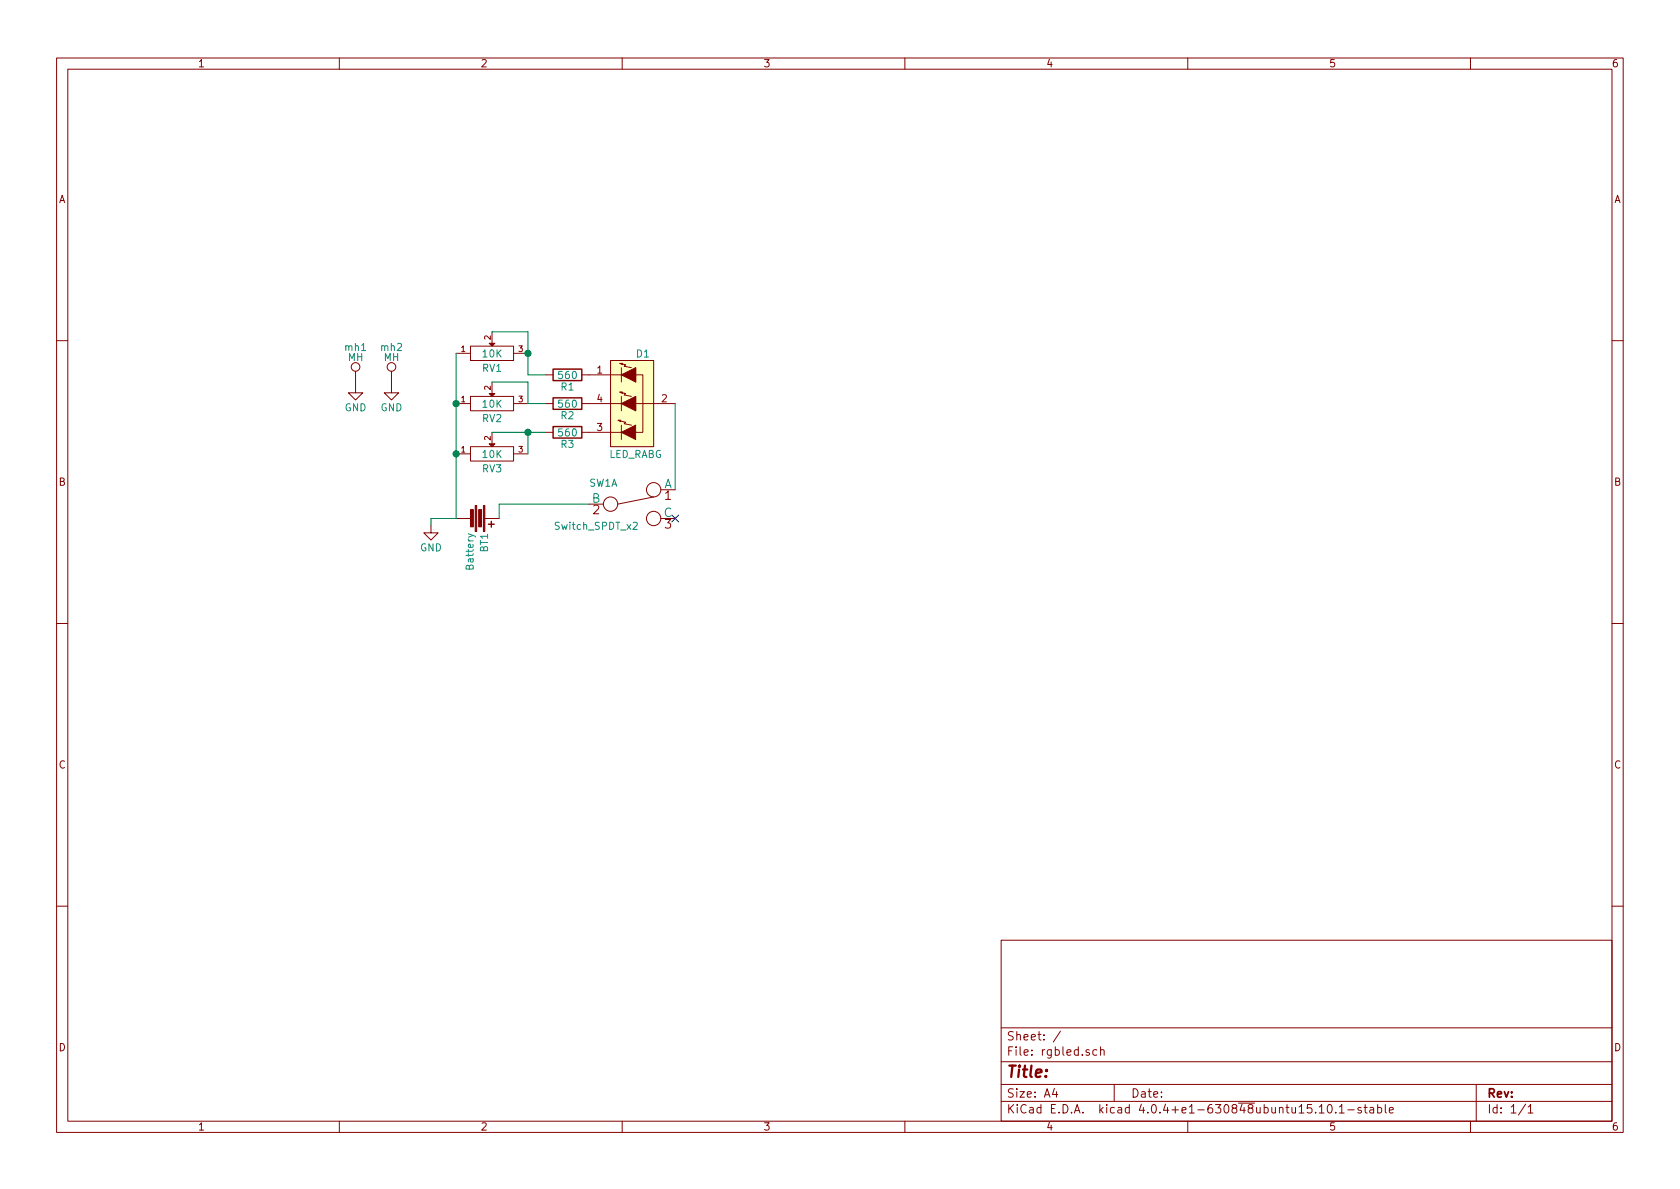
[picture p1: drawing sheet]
EESchema Schematic File Version 2
LIBS:rgbled-rescue
LIBS:power
LIBS:device
LIBS:transistors
LIBS:conn
LIBS:linear
LIBS:regul
LIBS:74xx
LIBS:cmos4000
LIBS:adc-dac
LIBS:memory
LIBS:xilinx
LIBS:microcontrollers
LIBS:dsp
LIBS:microchip
LIBS:analog_switches
LIBS:motorola
LIBS:texas
LIBS:intel
LIBS:audio
LIBS:interface
LIBS:digital-audio
LIBS:philips
LIBS:display
LIBS:cypress
LIBS:siliconi
LIBS:opto
LIBS:atmel
LIBS:contrib
LIBS:valves
LIBS:rgbled-cache
EELAYER 25 0
EELAYER END
$Descr A4 11693 8268
encoding utf-8
Sheet 1 1
Title ""
Date ""
Rev ""
Comp ""
Comment1 ""
Comment2 ""
Comment3 ""
Comment4 ""
$EndDescr
$Comp
L LED_RABG-RESCUE-rgbled D1
U 1 1
P 4400 2800
F 0 "D1" H 4475 3150 50  0000 C CNN
F 1 "LED_RABG" H 4425 2450 50  0000 C CNN
F 2 "Headers:Pin_Header_Straight_1x04" H 4350 2750 50  0001 C CNN
F 3 "" H 4350 2750 50  0000 C CNN
	1    4400 2800
	1    0    0    -1  
$EndComp
$Comp
L Battery-RESCUE-rgbled BT1
U 1 1
P 3325 3600
F 0 "BT1" H 3425 3650 50  0000 L CNN
F 1 "Battery" H 3425 3550 50  0000 L CNN
F 2 "MyLib:bat-holder" V 3325 3640 60  0001 C CNN
F 3 "" V 3325 3640 60  0000 C CNN
	1    3325 3600
	0    1    1    0   
$EndComp
$Comp
L R R1
U 1 1
P 3950 2600
F 0 "R1" V 4030 2600 50  0000 C CNN
F 1 "560" V 3950 2600 50  0000 C CNN
F 2 "MyLib:R4-TH-SMD" V 3880 2600 30  0001 C CNN
F 3 "" H 3950 2600 30  0000 C CNN
	1    3950 2600
	0    1    1    0   
$EndComp
$Comp
L POT-RESCUE-rgbled RV1
U 1 1
P 3425 2450
F 0 "RV1" H 3425 2350 50  0000 C CNN
F 1 "10K" H 3425 2450 50  0000 C CNN
F 2 "MyLib:my-slider-pot" H 3425 2450 60  0001 C CNN
F 3 "" H 3425 2450 60  0000 C CNN
	1    3425 2450
	1    0    0    -1  
$EndComp
$Comp
L R R2
U 1 1
P 3950 2800
F 0 "R2" V 4030 2800 50  0000 C CNN
F 1 "560" V 3950 2800 50  0000 C CNN
F 2 "MyLib:R4-TH-SMD" V 3880 2800 30  0001 C CNN
F 3 "" H 3950 2800 30  0000 C CNN
	1    3950 2800
	0    1    1    0   
$EndComp
$Comp
L R R3
U 1 1
P 3950 3000
F 0 "R3" V 4030 3000 50  0000 C CNN
F 1 "560" V 3950 3000 50  0000 C CNN
F 2 "MyLib:R4-TH-SMD" V 3880 3000 30  0001 C CNN
F 3 "" H 3950 3000 30  0000 C CNN
	1    3950 3000
	0    1    1    0   
$EndComp
$Comp
L POT-RESCUE-rgbled RV2
U 1 1
P 3425 2800
F 0 "RV2" H 3425 2700 50  0000 C CNN
F 1 "10K" H 3425 2800 50  0000 C CNN
F 2 "MyLib:my-slider-pot" H 3425 2800 60  0001 C CNN
F 3 "" H 3425 2800 60  0000 C CNN
	1    3425 2800
	1    0    0    -1  
$EndComp
$Comp
L POT-RESCUE-rgbled RV3
U 1 1
P 3425 3150
F 0 "RV3" H 3425 3050 50  0000 C CNN
F 1 "10K" H 3425 3150 50  0000 C CNN
F 2 "MyLib:my-slider-pot" H 3425 3150 60  0001 C CNN
F 3 "" H 3425 3150 60  0000 C CNN
	1    3425 3150
	1    0    0    -1  
$EndComp
Wire Wire Line
	3425 2300 3675 2300
Wire Wire Line
	3675 2300 3675 2600
Wire Wire Line
	3675 2600 3800 2600
Connection ~ 3675 2450
Wire Wire Line
	3675 2800 3800 2800
Wire Wire Line
	3675 2800 3675 2650
Wire Wire Line
	3675 2650 3425 2650
Wire Wire Line
	3425 3000 3800 3000
Wire Wire Line
	3675 3000 3675 3150
Connection ~ 3675 3000
Wire Wire Line
	3175 2450 3175 3600
Connection ~ 3175 2800
Wire Wire Line
	4700 2800 4700 3400
Connection ~ 3175 3150
$Comp
L Switch_SPDT_x2 SW1
U 1 1
P 4400 3500
F 0 "SW1" H 4200 3650 50  0000 C CNN
F 1 "Switch_SPDT_x2" H 4150 3350 50  0000 C CNN
F 2 "MyLib:mySwitch-3way" H 4400 3500 60  0001 C CNN
F 3 "" H 4400 3500 60  0000 C CNN
	1    4400 3500
	1    0    0    -1  
$EndComp
NoConn ~ 4700 3600
Wire Wire Line
	4100 3500 3475 3500
Wire Wire Line
	3475 3500 3475 3600
$Comp
L TEST_1P mh1
U 1 1
P 2475 2675
F 0 "mh1" H 2475 2945 50  0000 C CNN
F 1 "MH" H 2475 2875 50  0000 C CNN
F 2 "MyLib:MountingHole-3mm" H 2675 2675 50  0001 C CNN
F 3 "" H 2675 2675 50  0001 C CNN
	1    2475 2675
	1    0    0    -1  
$EndComp
$Comp
L GND #PWR01
U 1 1
P 3000 3650
F 0 "#PWR01" H 3000 3400 50  0001 C CNN
F 1 "GND" H 3000 3500 50  0000 C CNN
F 2 "" H 3000 3650 50  0001 C CNN
F 3 "" H 3000 3650 50  0001 C CNN
	1    3000 3650
	1    0    0    -1  
$EndComp
Wire Wire Line
	3175 3600 3000 3600
Wire Wire Line
	3000 3600 3000 3650
$Comp
L TEST_1P mh2
U 1 1
P 2725 2675
F 0 "mh2" H 2725 2945 50  0000 C CNN
F 1 "MH" H 2725 2875 50  0000 C CNN
F 2 "MyLib:MountingHole-3mm" H 2925 2675 50  0001 C CNN
F 3 "" H 2925 2675 50  0001 C CNN
	1    2725 2675
	1    0    0    -1  
$EndComp
$Comp
L GND #PWR02
U 1 1
P 2475 2675
F 0 "#PWR02" H 2475 2425 50  0001 C CNN
F 1 "GND" H 2475 2525 50  0000 C CNN
F 2 "" H 2475 2675 50  0001 C CNN
F 3 "" H 2475 2675 50  0001 C CNN
	1    2475 2675
	1    0    0    -1  
$EndComp
$Comp
L GND #PWR03
U 1 1
P 2725 2675
F 0 "#PWR03" H 2725 2425 50  0001 C CNN
F 1 "GND" H 2725 2525 50  0000 C CNN
F 2 "" H 2725 2675 50  0001 C CNN
F 3 "" H 2725 2675 50  0001 C CNN
	1    2725 2675
	1    0    0    -1  
$EndComp
$EndSCHEMATC
